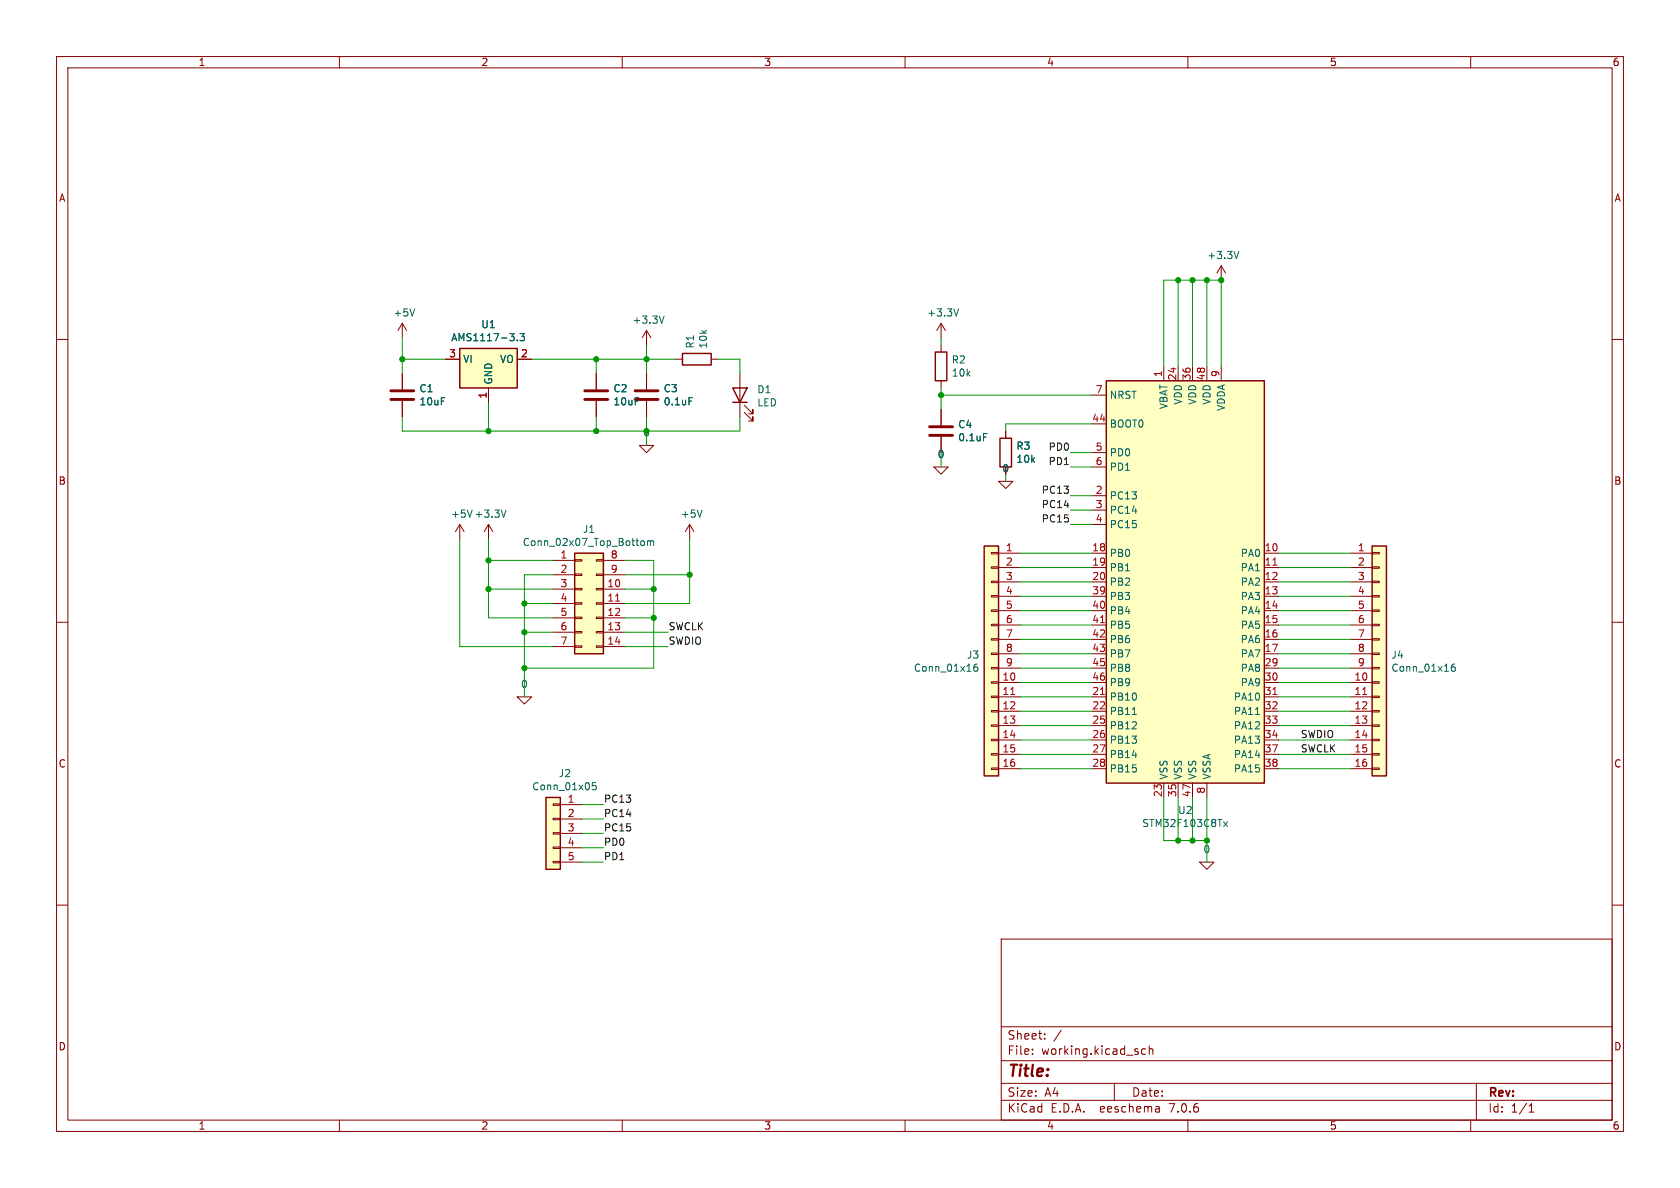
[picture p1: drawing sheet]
EESchema Schematic File Version 4
EELAYER 29 0
EELAYER END
$Descr A4 11693 8268
encoding utf-8
Sheet 1 1
Title ""
Date ""
Rev ""
Comp ""
Comment1 ""
Comment2 ""
Comment3 ""
Comment4 ""
$EndDescr
$Comp
L MCU_ST_STM32F1:STM32F103C8Tx U2
U 1 1
P 8300 4050
F 0 "U2" H 8250 2461 50  0000 C CNN
F 1 "STM32F103C8Tx" H 8250 2370 50  0000 C CNN
F 2 "Package_QFP:LQFP-48_7x7mm_P0.5mm" H 7700 2650 50  0001 R CNN
F 3 "http://www.st.com/st-web-ui/static/active/en/resource/technical/document/datasheet/CD00161566.pdf" H 8300 4050 50  0001 C CNN
	1    8300 4050
	1    0    0    -1  
$EndComp
Wire Wire Line
	8100 1950 8100 2550
Wire Wire Line
	8200 1950 8200 2550
Wire Wire Line
	8100 1950 8200 1950
Connection ~ 8200 1950
Wire Wire Line
	8200 1950 8300 1950
Wire Wire Line
	8400 1950 8400 2550
Connection ~ 8400 1950
Wire Wire Line
	8400 1950 8500 1950
Wire Wire Line
	8500 1950 8500 2550
Wire Wire Line
	8100 5850 8200 5850
Wire Wire Line
	8400 5850 8400 5550
Wire Wire Line
	8300 5550 8300 5850
Connection ~ 8300 5850
Wire Wire Line
	8300 5850 8400 5850
Wire Wire Line
	8200 5550 8200 5850
Connection ~ 8200 5850
Wire Wire Line
	8200 5850 8300 5850
Wire Wire Line
	8100 5550 8100 5850
$Comp
L pspice:0 #GND05
U 1 1
P 8400 6000
F 0 "#GND05" H 8400 5900 50  0001 C CNN
F 1 "0" H 8400 6089 50  0000 C CNN
F 2 "" H 8400 6000 50  0001 C CNN
F 3 "~" H 8400 6000 50  0001 C CNN
	1    8400 6000
	1    0    0    -1  
$EndComp
Wire Wire Line
	8400 6000 8400 5850
Connection ~ 8400 5850
$Comp
L Device:R R2
U 1 1
P 6550 2550
F 0 "R2" H 6620 2596 50  0000 L CNN
F 1 "10k" H 6620 2505 50  0000 L CNN
F 2 "Resistor_SMD:R_0805_2012Metric_Pad1.15x1.40mm_HandSolder" V 6480 2550 50  0001 C CNN
F 3 "~" H 6550 2550 50  0001 C CNN
	1    6550 2550
	1    0    0    -1  
$EndComp
$Comp
L Device:C C4
U 1 1
P 6550 3000
F 0 "C4" H 6665 3046 50  0000 L CNN
F 1 "0.1uF" H 6665 2955 50  0000 L CNN
F 2 "Capacitor_SMD:C_0805_2012Metric_Pad1.15x1.40mm_HandSolder" H 6588 2850 50  0001 C CNN
F 3 "~" H 6550 3000 50  0001 C CNN
	1    6550 3000
	1    0    0    -1  
$EndComp
$Comp
L Device:R R3
U 1 1
P 7000 3150
F 0 "R3" H 7070 3196 50  0000 L CNN
F 1 "10k" H 7070 3105 50  0000 L CNN
F 2 "Resistor_SMD:R_0805_2012Metric_Pad1.15x1.40mm_HandSolder" V 6930 3150 50  0001 C CNN
F 3 "~" H 7000 3150 50  0001 C CNN
	1    7000 3150
	1    0    0    -1  
$EndComp
Wire Wire Line
	7000 3000 7000 2950
$Comp
L pspice:0 #GND04
U 1 1
P 7000 3350
F 0 "#GND04" H 7000 3250 50  0001 C CNN
F 1 "0" H 7000 3439 50  0000 C CNN
F 2 "" H 7000 3350 50  0001 C CNN
F 3 "~" H 7000 3350 50  0001 C CNN
	1    7000 3350
	1    0    0    -1  
$EndComp
$Comp
L pspice:0 #GND03
U 1 1
P 6550 3250
F 0 "#GND03" H 6550 3150 50  0001 C CNN
F 1 "0" H 6550 3339 50  0000 C CNN
F 2 "" H 6550 3250 50  0001 C CNN
F 3 "~" H 6550 3250 50  0001 C CNN
	1    6550 3250
	1    0    0    -1  
$EndComp
$Comp
L power:+3.3V #PWR05
U 1 1
P 6550 2350
F 0 "#PWR05" H 6550 2200 50  0001 C CNN
F 1 "+3.3V" H 6565 2523 50  0000 C CNN
F 2 "" H 6550 2350 50  0001 C CNN
F 3 "" H 6550 2350 50  0001 C CNN
	1    6550 2350
	1    0    0    -1  
$EndComp
Wire Wire Line
	6550 2400 6550 2350
Wire Wire Line
	6550 3150 6550 3250
Wire Wire Line
	7000 3300 7000 3350
$Comp
L Connector_Generic:Conn_01x16 J4
U 1 1
P 9600 4550
F 0 "J4" H 9680 4542 50  0000 L CNN
F 1 "Conn_01x16" H 9680 4451 50  0000 L CNN
F 2 "Connector_PinHeader_2.54mm:PinHeader_1x16_P2.54mm_Vertical" H 9600 4550 50  0001 C CNN
F 3 "~" H 9600 4550 50  0001 C CNN
	1    9600 4550
	1    0    0    -1  
$EndComp
$Comp
L Connector_Generic:Conn_01x16 J3
U 1 1
P 6900 4550
F 0 "J3" H 6980 4542 50  0000 L CNN
F 1 "Conn_01x16" H 6980 4451 50  0000 L CNN
F 2 "Connector_PinHeader_2.54mm:PinHeader_1x16_P2.54mm_Vertical" H 6900 4550 50  0001 C CNN
F 3 "~" H 6900 4550 50  0001 C CNN
	1    6900 4550
	-1   0    0    -1  
$EndComp
Wire Wire Line
	7100 3850 7600 3850
Wire Wire Line
	7100 3950 7600 3950
Wire Wire Line
	7100 4050 7600 4050
Wire Wire Line
	7100 4150 7600 4150
Wire Wire Line
	7100 4250 7600 4250
Wire Wire Line
	7100 4350 7600 4350
Wire Wire Line
	7100 4450 7600 4450
Wire Wire Line
	7100 4550 7600 4550
Wire Wire Line
	7100 4650 7600 4650
Wire Wire Line
	7100 4750 7600 4750
Wire Wire Line
	7100 4850 7600 4850
Wire Wire Line
	7100 4950 7600 4950
Wire Wire Line
	7100 5050 7600 5050
Wire Wire Line
	7100 5150 7600 5150
Wire Wire Line
	7100 5250 7600 5250
Wire Wire Line
	7100 5350 7600 5350
Wire Wire Line
	8900 3850 9400 3850
Wire Wire Line
	8900 3950 9400 3950
Wire Wire Line
	8900 4050 9400 4050
Wire Wire Line
	8900 4150 9400 4150
Wire Wire Line
	8900 4250 9400 4250
Wire Wire Line
	8900 4350 9400 4350
Wire Wire Line
	8900 4450 9400 4450
Wire Wire Line
	8900 4550 9400 4550
Wire Wire Line
	8900 4650 9400 4650
Wire Wire Line
	8900 4750 9400 4750
Wire Wire Line
	8900 4850 9400 4850
Wire Wire Line
	8900 4950 9400 4950
Wire Wire Line
	8900 5050 9400 5050
Wire Wire Line
	8900 5150 9400 5150
Wire Wire Line
	8900 5250 9400 5250
Wire Wire Line
	8900 5350 9400 5350
$Comp
L Connector_Generic:Conn_01x05 J2
U 1 1
P 3850 5800
F 0 "J2" H 3768 6217 50  0000 C CNN
F 1 "Conn_01x05" H 3768 6126 50  0000 C CNN
F 2 "Connector_PinSocket_2.54mm:PinSocket_1x05_P2.54mm_Vertical" H 3850 5800 50  0001 C CNN
F 3 "~" H 3850 5800 50  0001 C CNN
	1    3850 5800
	-1   0    0    -1  
$EndComp
$Comp
L pspice:0 #GND02
U 1 1
P 3650 4850
F 0 "#GND02" H 3650 4750 50  0001 C CNN
F 1 "0" H 3650 4939 50  0000 C CNN
F 2 "" H 3650 4850 50  0001 C CNN
F 3 "~" H 3650 4850 50  0001 C CNN
	1    3650 4850
	1    0    0    -1  
$EndComp
Wire Wire Line
	3400 4100 3850 4100
Wire Wire Line
	3400 4100 3400 4300
Wire Wire Line
	3400 4300 3850 4300
Connection ~ 3400 4100
$Comp
L Regulator_Linear:AMS1117-3.3 U1
U 1 1
P 3400 2500
F 0 "U1" H 3400 2742 50  0000 C CNN
F 1 "AMS1117-3.3" H 3400 2651 50  0000 C CNN
F 2 "Package_TO_SOT_SMD:SOT-223" H 3400 2700 50  0001 C CNN
F 3 "http://www.advanced-monolithic.com/pdf/ds1117.pdf" H 3500 2250 50  0001 C CNN
	1    3400 2500
	1    0    0    -1  
$EndComp
$Comp
L Device:C C1
U 1 1
P 2800 2750
F 0 "C1" H 2915 2796 50  0000 L CNN
F 1 "10uF" H 2915 2705 50  0000 L CNN
F 2 "Capacitor_SMD:C_0805_2012Metric_Pad1.15x1.40mm_HandSolder" H 2838 2600 50  0001 C CNN
F 3 "~" H 2800 2750 50  0001 C CNN
	1    2800 2750
	1    0    0    -1  
$EndComp
$Comp
L power:+5V #PWR01
U 1 1
P 2800 2350
F 0 "#PWR01" H 2800 2200 50  0001 C CNN
F 1 "+5V" H 2815 2523 50  0000 C CNN
F 2 "" H 2800 2350 50  0001 C CNN
F 3 "" H 2800 2350 50  0001 C CNN
	1    2800 2350
	1    0    0    -1  
$EndComp
$Comp
L power:+3.3V #PWR04
U 1 1
P 4500 2400
F 0 "#PWR04" H 4500 2250 50  0001 C CNN
F 1 "+3.3V" H 4515 2573 50  0000 C CNN
F 2 "" H 4500 2400 50  0001 C CNN
F 3 "" H 4500 2400 50  0001 C CNN
	1    4500 2400
	1    0    0    -1  
$EndComp
$Comp
L Device:C C2
U 1 1
P 4150 2750
F 0 "C2" H 4265 2796 50  0000 L CNN
F 1 "10uF" H 4265 2705 50  0000 L CNN
F 2 "Capacitor_SMD:C_0805_2012Metric_Pad1.15x1.40mm_HandSolder" H 4188 2600 50  0001 C CNN
F 3 "~" H 4150 2750 50  0001 C CNN
	1    4150 2750
	1    0    0    -1  
$EndComp
Wire Wire Line
	4500 2500 4500 2400
Wire Wire Line
	3700 2500 4150 2500
Connection ~ 4500 2500
Connection ~ 4150 2500
Wire Wire Line
	4150 2500 4500 2500
Wire Wire Line
	2800 2350 2800 2500
Wire Wire Line
	3100 2500 2800 2500
Connection ~ 2800 2500
Wire Wire Line
	2800 2500 2800 2600
$Comp
L Device:C C3
U 1 1
P 4500 2750
F 0 "C3" H 4615 2796 50  0000 L CNN
F 1 "0.1uF" H 4615 2705 50  0000 L CNN
F 2 "Capacitor_SMD:C_0805_2012Metric_Pad1.15x1.40mm_HandSolder" H 4538 2600 50  0001 C CNN
F 3 "~" H 4500 2750 50  0001 C CNN
	1    4500 2750
	1    0    0    -1  
$EndComp
$Comp
L pspice:0 #GND01
U 1 1
P 4500 3100
F 0 "#GND01" H 4500 3000 50  0001 C CNN
F 1 "0" H 4500 3189 50  0000 C CNN
F 2 "" H 4500 3100 50  0001 C CNN
F 3 "~" H 4500 3100 50  0001 C CNN
	1    4500 3100
	1    0    0    -1  
$EndComp
Wire Wire Line
	2800 2900 2800 3000
Wire Wire Line
	2800 3000 3400 3000
Wire Wire Line
	4500 3000 4500 3100
Wire Wire Line
	4500 3000 4500 2900
Connection ~ 4500 3000
Wire Wire Line
	4150 2900 4150 3000
Connection ~ 4150 3000
Wire Wire Line
	4150 3000 4500 3000
Wire Wire Line
	4150 2500 4150 2600
Wire Wire Line
	4500 2500 4500 2600
Wire Wire Line
	3400 2800 3400 3000
Connection ~ 3400 3000
Wire Wire Line
	3400 3000 4150 3000
$Comp
L Device:R R1
U 1 1
P 4850 2500
F 0 "R1" H 4920 2546 50  0000 L CNN
F 1 "10k" H 4920 2455 50  0000 L CNN
F 2 "Resistor_SMD:R_0805_2012Metric_Pad1.15x1.40mm_HandSolder" V 4780 2500 50  0001 C CNN
F 3 "~" H 4850 2500 50  0001 C CNN
	1    4850 2500
	0    -1   -1   0   
$EndComp
$Comp
L Device:LED D1
U 1 1
P 5150 2750
F 0 "D1" V 5189 2633 50  0000 R CNN
F 1 "LED" V 5098 2633 50  0000 R CNN
F 2 "LED_SMD:LED_0805_2012Metric_Pad1.15x1.40mm_HandSolder" H 5150 2750 50  0001 C CNN
F 3 "~" H 5150 2750 50  0001 C CNN
	1    5150 2750
	0    -1   -1   0   
$EndComp
Wire Wire Line
	4500 2500 4700 2500
Wire Wire Line
	5000 2500 5150 2500
Wire Wire Line
	5150 2500 5150 2600
Wire Wire Line
	5150 2900 5150 3000
Wire Wire Line
	5150 3000 4500 3000
Wire Wire Line
	8300 2550 8300 1950
Connection ~ 8300 1950
Wire Wire Line
	8300 1950 8400 1950
$Comp
L power:+3.3V #PWR0101
U 1 1
P 8500 1950
F 0 "#PWR0101" H 8500 1800 50  0001 C CNN
F 1 "+3.3V" H 8515 2123 50  0000 C CNN
F 2 "" H 8500 1950 50  0001 C CNN
F 3 "" H 8500 1950 50  0001 C CNN
	1    8500 1950
	1    0    0    -1  
$EndComp
Connection ~ 8500 1950
Wire Wire Line
	4350 4000 4800 4000
Wire Wire Line
	4350 4200 4800 4200
Wire Wire Line
	4800 4000 4800 4200
Text Label 9050 5150 0    50   ~ 0
SWDIO
Text Label 9050 5250 0    50   ~ 0
SWCLK
Text Label 7450 3150 2    50   ~ 0
PD0
Text Label 7450 3250 2    50   ~ 0
PD1
Text Label 7450 3450 2    50   ~ 0
PC13
Text Label 7450 3550 2    50   ~ 0
PC14
Text Label 7450 3650 2    50   ~ 0
PC15
Text Label 4200 5900 0    50   ~ 0
PD0
Text Label 4200 6000 0    50   ~ 0
PD1
Text Label 4200 5600 0    50   ~ 0
PC13
Text Label 4200 5700 0    50   ~ 0
PC14
Text Label 4200 5800 0    50   ~ 0
PC15
Wire Wire Line
	4050 5600 4200 5600
Wire Wire Line
	4050 5700 4200 5700
Wire Wire Line
	4050 5800 4200 5800
Wire Wire Line
	4050 5900 4200 5900
Wire Wire Line
	4050 6000 4200 6000
Wire Wire Line
	7450 3150 7600 3150
Wire Wire Line
	7450 3250 7600 3250
Wire Wire Line
	7450 3450 7600 3450
Wire Wire Line
	7450 3550 7600 3550
Wire Wire Line
	7450 3650 7600 3650
Wire Wire Line
	6550 2700 6550 2750
Wire Wire Line
	6550 2750 7600 2750
Connection ~ 6550 2750
Wire Wire Line
	6550 2750 6550 2850
Wire Wire Line
	7000 2950 7600 2950
$Comp
L Connector_Generic:Conn_02x07_Top_Bottom J1
U 1 1
P 4050 4200
F 0 "J1" H 4100 4717 50  0000 C CNN
F 1 "Conn_02x07_Top_Bottom" H 4100 4626 50  0000 C CNN
F 2 "Connector_PinHeader_2.54mm:PinHeader_2x07_P2.54mm_Vertical" H 4050 4200 50  0001 C CNN
F 3 "~" H 4050 4200 50  0001 C CNN
	1    4050 4200
	1    0    0    -1  
$EndComp
Wire Wire Line
	4800 3750 4800 4000
Connection ~ 4800 4000
Wire Wire Line
	3850 4200 3650 4200
Wire Wire Line
	3650 4200 3650 4400
Wire Wire Line
	3850 4400 3650 4400
Connection ~ 3650 4400
Wire Wire Line
	3650 4400 3650 4650
Wire Wire Line
	4350 3900 4550 3900
Wire Wire Line
	4550 3900 4550 4100
Wire Wire Line
	4550 4650 3650 4650
Connection ~ 3650 4650
Wire Wire Line
	3650 4650 3650 4850
Wire Wire Line
	4350 4100 4550 4100
Connection ~ 4550 4100
Wire Wire Line
	4550 4100 4550 4300
Wire Wire Line
	4350 4300 4550 4300
Connection ~ 4550 4300
Wire Wire Line
	4550 4300 4550 4650
Wire Wire Line
	4350 4500 4650 4500
Connection ~ 3650 4200
Wire Wire Line
	3650 4000 3650 4200
Wire Wire Line
	3850 4000 3650 4000
Wire Wire Line
	3200 4500 3850 4500
Wire Wire Line
	3200 4500 3200 3750
Wire Wire Line
	3400 3900 3400 4100
Wire Wire Line
	3400 3750 3400 3900
Connection ~ 3400 3900
Wire Wire Line
	3400 3900 3850 3900
Wire Wire Line
	4350 4400 4650 4400
$Comp
L power:+3.3V #PWR0102
U 1 1
P 3400 3750
F 0 "#PWR0102" H 3400 3600 50  0001 C CNN
F 1 "+3.3V" H 3415 3923 50  0000 C CNN
F 2 "" H 3400 3750 50  0001 C CNN
F 3 "" H 3400 3750 50  0001 C CNN
	1    3400 3750
	1    0    0    -1  
$EndComp
$Comp
L power:+5V #PWR03
U 1 1
P 3200 3750
F 0 "#PWR03" H 3200 3600 50  0001 C CNN
F 1 "+5V" H 3215 3923 50  0000 C CNN
F 2 "" H 3200 3750 50  0001 C CNN
F 3 "" H 3200 3750 50  0001 C CNN
	1    3200 3750
	1    0    0    -1  
$EndComp
$Comp
L power:+5V #PWR0103
U 1 1
P 4800 3750
F 0 "#PWR0103" H 4800 3600 50  0001 C CNN
F 1 "+5V" H 4815 3923 50  0000 C CNN
F 2 "" H 4800 3750 50  0001 C CNN
F 3 "" H 4800 3750 50  0001 C CNN
	1    4800 3750
	1    0    0    -1  
$EndComp
Text Label 4650 4500 0    50   ~ 0
SWDIO
Text Label 4650 4400 0    50   ~ 0
SWCLK
$EndSCHEMATC
